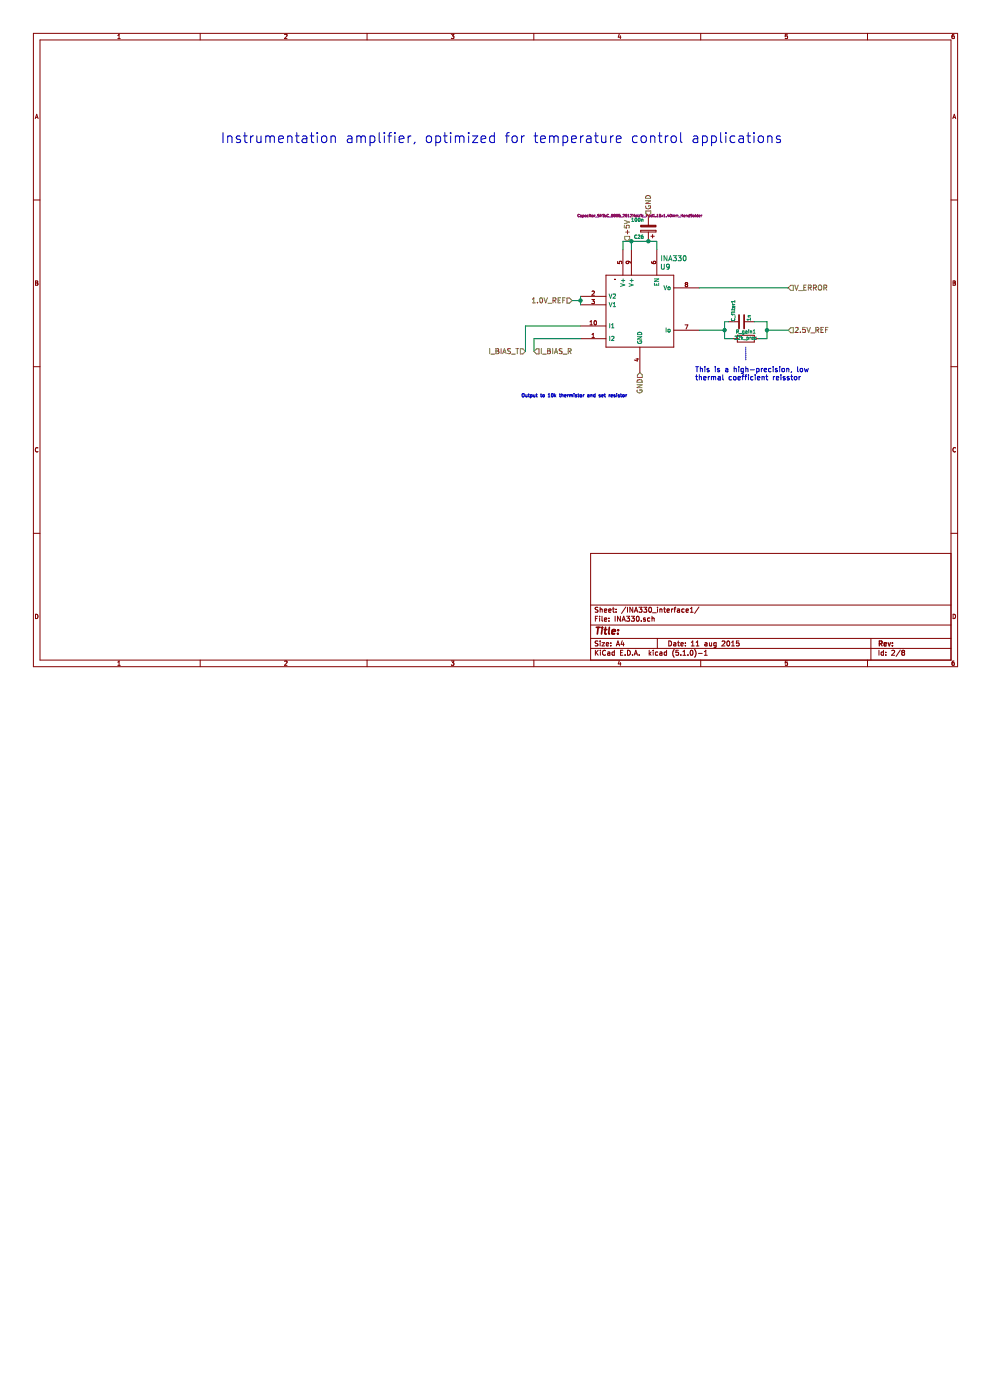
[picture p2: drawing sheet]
EESchema Schematic File Version 4
LIBS:TempCtrl-cache
EELAYER 29 0
EELAYER END
$Descr A4 11693 8268
encoding utf-8
Sheet 2 8
Title ""
Date "11 aug 2015"
Rev ""
Comp ""
Comment1 ""
Comment2 ""
Comment3 ""
Comment4 ""
$EndDescr
$Comp
L Custom_Components:INA330 U9
U 1 1
P 7550 3700
AR Path="/5653042F/55CA0D04" Ref="U9"  Part="1" 
AR Path="/56541853/55CA0D04" Ref="U10"  Part="1" 
F 0 "U9" H 7850 4250 60  0000 C CNN
F 1 "INA330" H 7950 4350 60  0000 C CNN
F 2 "Housings_SSOP:MSOP-10_3x3mm_Pitch0.5mm" H 7500 3750 60  0001 C CNN
F 3 "~" H 7500 3750 60  0001 C CNN
F 4 "Texas Instruments" H 0   0   50  0001 C CNN "MFR"
F 5 "INA330AIDGST" H 0   0   50  0001 C CNN "MPN"
F 6 "Farnell" H 0   0   50  0001 C CNN "SPR"
F 7 "2496434" H 0   0   50  0001 C CNN "SPN"
F 8 "-" H 0   0   50  0001 C CNN "SPURL"
	1    7550 3700
	1    0    0    -1  
$EndComp
$Comp
L Device:R R_gain1
U 1 1
P 8800 4000
AR Path="/5653042F/55CA0E6E" Ref="R_gain1"  Part="1" 
AR Path="/56541853/55CA0E6E" Ref="R_gain2"  Part="1" 
F 0 "R_gain1" V 8880 4000 40  0000 C CNN
F 1 "22k_prec" V 8807 4001 40  0000 C CNN
F 2 "Resistor_SMD:R_0805_2012Metric_Pad1.15x1.40mm_HandSolder" V 8730 4000 30  0001 C CNN
F 3 "https://www.digikey.co.uk/product-detail/en/URG2012L-223-L-T05/408-1781-1-ND/4552703?utm_campaign=buynow&WT.z_cid=ref_octopart_dkc_buynow&utm_medium=aggregator&curr=gbp&site=us&utm_source=octopart" H 8800 4000 30  0001 C CNN
F 4 "Susumu" H 0   0   50  0001 C CNN "MFR"
F 5 "RG2012L-223-L-T05" H 0   0   50  0001 C CNN "MPN"
F 6 "Digikey" H 0   0   50  0001 C CNN "SPR"
F 7 "408-1781-1-ND" H 0   0   50  0001 C CNN "SPN"
F 8 "-" H 0   0   50  0001 C CNN "SPURL"
	1    8800 4000
	0    -1   -1   0   
$EndComp
$Comp
L Device:C C_filter1
U 1 1
P 8750 3800
AR Path="/5653042F/55CA0E8C" Ref="C_filter1"  Part="1" 
AR Path="/56541853/55CA0E8C" Ref="C_filter2"  Part="1" 
F 0 "C_filter1" H 8750 3900 40  0000 L CNN
F 1 "1n" H 8756 3715 40  0000 L CNN
F 2 "Capacitor_SMD:C_0805_2012Metric_Pad1.15x1.40mm_HandSolder" H 8788 3650 30  0001 C CNN
F 3 "~" H 8750 3800 60  0000 C CNN
F 4 "-" H 0   0   50  0001 C CNN "MFR"
F 5 "-" H 0   0   50  0001 C CNN "MPN"
F 6 "-" H 0   0   50  0001 C CNN "SPR"
F 7 "-" H 0   0   50  0001 C CNN "SPN"
F 8 "-" H 0   0   50  0001 C CNN "SPURL"
	1    8750 3800
	0    -1   -1   0   
$EndComp
$Comp
L Device:CP C26
U 1 1
P 7650 2700
AR Path="/5653042F/55CA0F0E" Ref="C26"  Part="1" 
AR Path="/56541853/55CA0F0E" Ref="C27"  Part="1" 
F 0 "C26" H 7700 2800 40  0000 L CNN
F 1 "100n" H 7700 2600 40  0000 L CNN
F 2 "Capacitor_SMD:C_0805_2012Metric_Pad1.15x1.40mm_HandSolder" H 7750 2550 30  0000 C CNN
F 3 "~" H 7650 2700 300 0000 C CNN
F 4 "-" H 0   0   50  0001 C CNN "MFR"
F 5 "-" H 0   0   50  0001 C CNN "MPN"
F 6 "-" H 0   0   50  0001 C CNN "SPR"
F 7 "-" H 0   0   50  0001 C CNN "SPN"
F 8 "-" H 0   0   50  0001 C CNN "SPURL"
	1    7650 2700
	-1   0    0    1   
$EndComp
Text Notes 6150 4700 0    39   ~ 0
Output to 10k thermistor and set resistor
Text HLabel 6200 4150 0    60   Input ~ 0
I_BIAS_T
Text HLabel 6300 4150 2    60   Input ~ 0
I_BIAS_R
Text HLabel 9300 3400 2    60   Input ~ 0
V_ERROR
Text Notes 2600 1700 0    118  ~ 0
Instrumentation amplifier, optimized for temperature control applications
Text HLabel 6750 3550 0    60   Input ~ 0
1.0V_REF
Text HLabel 9300 3900 2    60   Input ~ 0
2.5V_REF
Text HLabel 7650 2550 1    59   Input ~ 0
GND
Text HLabel 7400 2850 1    59   Input ~ 0
+5V
Text HLabel 7550 4400 3    59   Input ~ 0
GND
Text Notes 8200 4500 0    60   ~ 0
This is a high-precision, low\nthermal coefficient reisstor
Wire Wire Line
	6850 3500 6850 3550
Wire Wire Line
	7450 2850 7450 2950
Wire Wire Line
	7350 2850 7350 2950
Wire Wire Line
	7750 2850 7750 2950
Wire Wire Line
	6850 3850 6200 3850
Wire Wire Line
	6850 4000 6300 4000
Wire Wire Line
	8550 3800 8550 3900
Wire Wire Line
	8250 3900 8550 3900
Wire Wire Line
	8900 3800 9050 3800
Wire Wire Line
	9050 3800 9050 3900
Wire Wire Line
	9050 3900 9300 3900
Wire Wire Line
	6750 3550 6850 3550
Wire Wire Line
	8250 3400 9300 3400
Wire Wire Line
	6300 4000 6300 4150
Wire Wire Line
	6200 3850 6200 4150
Wire Wire Line
	8600 3800 8550 3800
Wire Wire Line
	8550 4000 8650 4000
Wire Wire Line
	9050 4000 8950 4000
Wire Wire Line
	6850 3550 6850 3600
Wire Wire Line
	7450 2850 7650 2850
Wire Wire Line
	7650 2850 7750 2850
Wire Wire Line
	8550 3900 8550 4000
Wire Wire Line
	9050 3900 9050 4000
Wire Wire Line
	7350 2850 7450 2850
Wire Notes Line
	8800 4250 8800 4100
Connection ~ 6850 3550
Connection ~ 7450 2850
Connection ~ 7650 2850
Connection ~ 8550 3900
Connection ~ 9050 3900
$EndSCHEMATC
